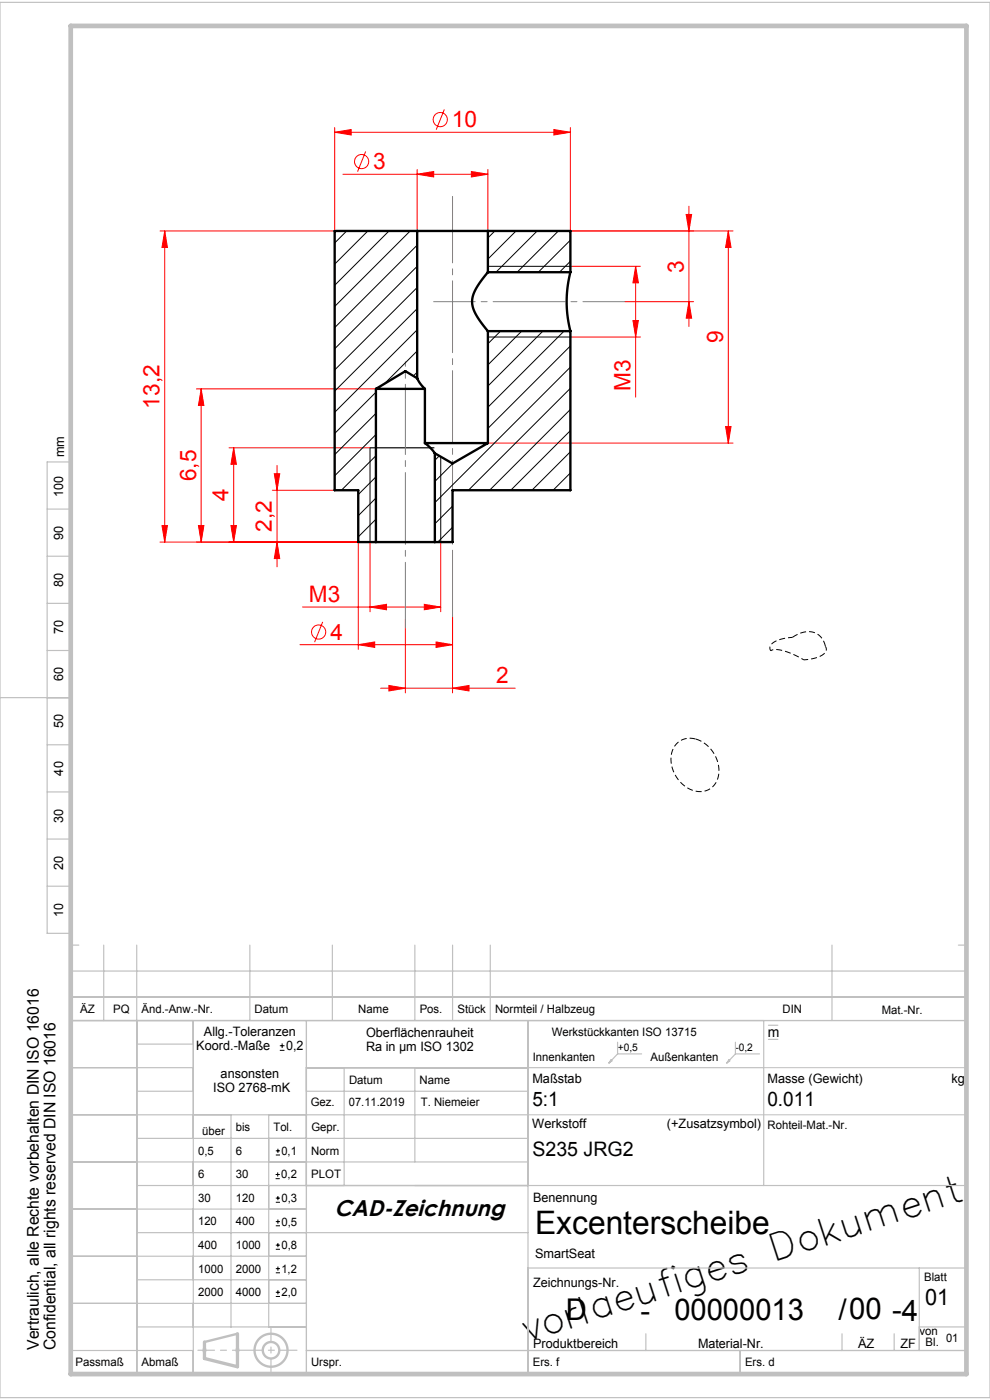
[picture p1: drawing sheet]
<svg xmlns="http://www.w3.org/2000/svg" width="210mm" height="297mm" viewBox="0 0 210 297" stroke-linecap="round" stroke-linejoin="round" font-family="sans-serif">
<g fill="none" stroke="#f00" stroke-width=".21">
<path d="M71 28.1l3.5-.6v1.1zM71 27.1v21.9h-37.1M71 28.1h50M72.7 37h30.8M77.6 32.1l-1.8 4.3M88.5 37l3.5-.6v1.1zM88.5 36v13M94.2 23.2l-1.7 4.3M100 36.4l3.5 .6-3.5 .5zM103.5 36v13M117.5 27.5l3.5 .6-3.5 .5zM121 27.1v21.9h34.5"/>
<path d="M34.9 49v66M34.9 49l.6 3.5h-1.1zM121 56.5h14.8M134.8 56.5l.6 3.5h-1.1zM134.8 56.5v27.7M145.6 45.5h1.1l-.6 3.5zM146.1 43.7v25.5M154.5 49l.6 3.5h-1.2zM154.5 49v45M121 71.5h14.8M132.5 64h14.6M134.3 68h1.1l-.6 3.5z"/>
<path d="M146.1 64l.6 3.5h-1.1zM41.7 82.5h38M42.7 82.5l.6 3.5h-1.2zM42.7 82.5v32.5M48.6 95h29.9M49.6 95l.5 3.5h-1.1zM49.6 95v20M58.8 98.7v21.5M103.5 94h52M153.9 90.5h1.2l-.6 3.5zM33.9 115h42.1v22.8M34.4 111.5h1.1l-.6 3.5z"/>
<path d="M42.1 111.5h1.2l-.6 3.5zM49 111.5h1.1l-.5 3.5zM57.8 104h13.2M58.2 100.5h1.1l-.5 3.5zM58.8 115l.5 3.5h-1.1zM78.5 115v14.8M93.5 115v14.8M63.6 136.8h32.4M64.2 128.8h29.3M68.4 131.9l-1.7 4.3M76 136.8l3.5-.6v1.1zM78.5 128.8l3.5-.6v1.2z"/>
<path d="M86 131.4v15.6M90 128.2l3.5 .6-3.5 .6zM92.5 136.2l3.5 .6-3.5 .5zM96 130.8v16.2M80.7 146h28.6M82.5 145.4l3.5 .6-3.5 .6zM96 146l3.5-.6v1.2z"/>
<circle cx="76.7" cy="34.3" r="1.5"/>
<circle cx="93.4" cy="25.4" r="1.5"/>
<circle cx="67.6" cy="134.1" r="1.5"/>
</g>
<g fill="none" stroke="#000" stroke-width=".21">
<path d="M103.5 56.5h17.5M103.5 71.5h17.5M78.5 95v20M93.5 96.9v18.1M59.4 222.8h.9M59.4 221.8h.9M59.8 221.4v.9M58.5 250h.8M58.5 249.2h.8M58.5 259.2h.9M58.5 255.1h.9M58.5 254.2h.9"/>
<path d="M58.5 245h.9M58.5 244.1h.9M58.9 248.7v.9M58.9 253.7v.9M58.9 258.7v.9M58.9 243.7v.9M58.5 265h.9M58.5 264.1h.9M58.5 260h.9M58.5 275h.9M58.5 274.2h.9M58.5 270h.9"/>
<path d="M58.5 269.1h.9M58.9 263.7v.9M58.9 273.7v.9M58.9 268.7v.9"/>
</g>
<path d="M78.5 95h13.6" fill="none" stroke="#000" stroke-width=".25"/>
<path d="M168.1 135.2a6 6 0 0 0-4.7 1.8 1.04 1.04 0 0 0 .1 1.1M170.5 140a6 6 0 0 0 4.7-1.8 1.04 1.04 0 0 0-.1-1.1" fill="none" stroke="#000" stroke-width=".21" stroke-dasharray="1.3 .6" stroke-dashoffset=".3" stroke-linecap="butt"/>
<path d="M168.1 135.2a4.5 4.5 0 0 1 6-.1l.6 .9 .4 1.1M147.6 156.8a7 7 0 0 1 4.5 8.8 4.1 4.1 0 0 1-6.3 1.6 6.9 6.9 0 0 1-3-8.5 3.9 3.9 0 0 1 4.8-1.9" fill="none" stroke="#000" stroke-width=".21" stroke-dasharray="1.3 .6" stroke-linecap="butt"/>
<path d="M170.5 140a11.9 11.9 0 0 0-6.6-2.2l-.4 .3" fill="none" stroke="#000" stroke-width=".21" stroke-dasharray="1.3 .6" stroke-dashoffset=".7" stroke-linecap="butt"/>
<path d="M112 236.5h93M162 226.5h43M42.9 286.4h1M43 286.1l.7 .7M43.4 285.9v1M43.7 286.1l-.7 .7M49.9 286.4h1M50 286.1l.7 .7M50.4 285.9v1M50.7 286.1l-.7 .7" fill="none" stroke="#c0c0c0" stroke-width=".21"/>
<g fill="none" stroke="#c0c0c0" stroke-width=".5">
<path d="M50.4 282.9l-7 1.8"/>
<circle cx="57.5" cy="286.4" r="3.5"/>
<circle cx="57.5" cy="286.4" r="1.75"/>
</g>
<path d="M96 130.8v-89.1" fill="none" stroke="#808080" stroke-width=".21" stroke-dasharray="15.2 1.3 1.3 1.3" stroke-dashoffset="1.1"/>
<path d="M92 64h40.5" fill="none" stroke="#808080" stroke-width=".21" stroke-dasharray="15.2 1.3 1.3 1.3" stroke-dashoffset="6.4"/>
<path d="M86 82.5v50.7" fill="none" stroke="#808080" stroke-width=".21" stroke-dasharray="15.2 1.3 1.3 1.3" stroke-dashoffset="1.3"/>
<path d="M86 82.5v-5.8" fill="none" stroke="#808080" stroke-width=".21" stroke-dasharray="15.2 1.3 1.3 1.3" stroke-dashoffset="14.3"/>
<path d="M57.5 291v-9.2" fill="none" stroke="#c0c0c0" stroke-width=".25" stroke-dasharray="6.3 1.3 1.3 1.3" stroke-dashoffset="3.7"/>
<path d="M42 286.4h21" fill="none" stroke="#c0c0c0" stroke-width=".25" stroke-dasharray="6.3 1.3 1.3 1.3" stroke-dashoffset="2.8"/>
<g fill="none" stroke="#c0c0c0" stroke-width=".25">
<path d="M0 .5h210v296h-210zM10 98h5v100h-5zM10 108h5M10 118h5M10 128h5M10 138h5M0 148h15M10 158h5M10 168h5M10 178h5M10 188h5M15 198.5v93h190v-85.5h-190"/>
<path d="M15 216.5h190M15 211.5h190M15 200.5h1.7M22 200.5v16M29 200.5v91M41 216.5v75M53 200.5v16M65 216.5v75M70.5 200.5v16M88 200.5v16M96 200.5v16M104 200.5v16"/>
<path d="M112 216.5v75M162 216.5v35M163 217.5h2M176.5 200.5v16M203.3 200.5h1.7M15 226.5h26M15 236.5h97M29 221.5h12M29 231.5h12M49 236.5v45M57 236.5v45M65 226.5h97"/>
<path d="M65 231.5h47M73 226.5v25M88 226.5v20M129.6 224.9l.2 .2-.6 .4zM131 221.1v2.5M131 223.6h5.1M131 223.6l-1.8 1.9M154.6 224.9l.2 .2-.6 .4zM156 223.6h5.1M156 221.1v2.5M156 223.6l-1.8 1.9M163 220.5h2"/>
<path d="M15 246.5h97M15 256.5h50M29 251.5h176M29 241.5h83M15 266.5h50M15 276.5h50M29 261.5h83M29 271.5h36M112 269h93M195 269v17.5M15 286.5h26M29 281.5h36"/>
<path d="M65 286.5h140M137 283v3.5M157 286.5v5M178.6 283v3.5M189.7 283v3.5M195 281.5h10"/>
</g>
<path d="M50.4 282.9v7l-7-1.7v-3.5" fill="none" stroke="#c0c0c0" stroke-width=".7"/>
<path d="M15 5.5h190v286h-190z" fill="none" stroke="#c0c0c0" stroke-width="1"/>
<g fill="#f00">
<path d="M100 36.4l3.5 .6-3.5 .5zM88.5 37l3.5-.6v1.1z"/>
<path d="M96 146l3.5-.6v1.2zM82.5 145.4l3.5 .6-3.5 .6z"/>
<path d="M146.1 64l.6 3.5h-1.1zM145.6 45.5h1.1l-.6 3.5z"/>
<path d="M153.9 90.5h1.2l-.6 3.5zM154.5 49l.6 3.5h-1.2zM134.3 68h1.1l-.6 3.5zM134.8 56.5l.6 3.5h-1.1zM49 111.5h1.1l-.5 3.5zM49.6 95l.5 3.5h-1.1zM42.1 111.5h1.2l-.6 3.5zM42.7 82.5l.6 3.5h-1.2z"/>
<path d="M34.9 49l.6 3.5h-1.1zM34.4 111.5h1.1l-.6 3.5zM58.2 100.5h1.1l-.5 3.5zM58.8 115l.5 3.5h-1.1z"/>
<path d="M78.5 128.8l3.5-.6v1.2zM90 128.2l3.5 .6-3.5 .6zM76 136.8l3.5-.6v1.1zM92.5 136.2l3.5 .6-3.5 .5zM71 28.1l3.5-.6v1.1zM117.5 27.5l3.5 .6-3.5 .5z"/>
</g>
<g fill="none" stroke="#000" stroke-width=".21">
<path d="M73.5 49l-2.5 2.5M78 49l-7 7M82.5 49l-11.5 11.5M87 49l-16 16M88.5 52l-17.5 17.5M88.5 56.5l-17.5 17.5M105 49l-1.5 1.5M109.5 49l-6 6M114 49l-8.8 8.7M118.4 49l-8.7 8.7M121 50.9l-6.8 6.8M121 55.4l-2.3 2.3"/>
<path d="M88.5 61l-17.5 17.5M88.5 65.5l-17.5 17.5M88.5 70l-17.5 17.5M88.5 74.5l-7 6.9M88.5 78.9l-.8 .9M106.2 70.2l-2.7 2.7M110.7 70.2l-7.2 7.2M115.2 70.2l-11.7 11.7M119.6 70.2l-16.1 16.2M121 73.4l-17.5 17.5M121 77.9l-28.8 28.7M79.7 96.7l-7.3 7.3"/>
<path d="M79.7 83.2l-8.7 8.8M79.7 87.7l-8.7 8.7M79.7 92.2l-8.7 8.7M93.2 96.7l-1 .9M96.1 98.2l-3.9 3.9M121 82.4l-21.6 21.6M121 86.9l-17.1 17.1M121 91.3l-12.7 12.7M121 95.8l-8.2 8.2M79.7 101.2l-3.7 3.7M79.7 105.7l-3.7 3.7M79.7 110.1l-3.7 3.8"/>
<path d="M79.7 114.6l-.3 .4M96 107.4l-3.8 3.7M96 111.9l-3.1 3.1M121 100.3l-3.7 3.7"/>
</g>
<g fill="none" stroke="#000" stroke-width=".5">
<path d="M88.5 49h15M88.5 49v31.2M88.5 49h-17.5v55h5v11h3.7M103.5 57.7v.1a17.6 17.6 0 0 0-3.2 5.2 6.2 6.2 0 0 0 1.6 5.2l1.6 2M103.5 49v8.7M103.5 57.7h17.5M103.5 49h17.5v8.7M121 57.7v.1a25 25 0 0 0 0 12.4M103.5 70.2v23.8M103.5 70.2h17.5M121 70.2v33.8h-25v11h-3.8M79.7 82.5h10.4"/>
<path d="M79.7 82.5v32.5M88.5 80.2l.6 1.1 1 1.2M88.5 80.2l-2.5-1.5-6.3 3.8M90.1 94h13.4M90.1 94l1.2 1 .9 1.2M90.1 82.5v11.5M92.2 96.2v18.8M103.5 94l-7.5 4.3-3.8-2.1M79.7 115h12.5"/>
</g>
<text font-size="7.8" x="112.2" y="284.6" transform="rotate(-18 112.2 284.6)">vorlaeufiges Dokument</text>
<text font-size="6.9" x="113.5" y="261.7">Excenterscheibe</text>
<g font-size="6.3">
<text x="120" y="279.9">D</text>
<text x="135.8" y="280.2">-</text>
<text x="143" y="279.9">00000013</text>
<text x="177.8" y="280">/00 -4</text>
</g>
<g font-size="4.8" fill="#f00">
<text x="95.9" y="27">10</text>
<text x="79.2" y="35.9">3</text>
<text x="145.1" y="57.8" transform="rotate(-90 145.1 57.8)">3</text>
<text x="153.4" y="72.8" transform="rotate(-90 153.4 72.8)">9</text>
<text x="133.8" y="82.9" transform="rotate(-90 133.8 82.9)">M3</text>
<text x="33.9" y="86.7" transform="rotate(-90 33.9 86.7)">13,2</text>
<text x="41.6" y="102.1" transform="rotate(-90 41.6 102.1)">6,5</text>
<text x="48.5" y="106.3" transform="rotate(-90 48.5 106.3)">4</text>
<text x="57.7" y="112.8" transform="rotate(-90 57.7 112.8)">2,2</text>
<text x="65.5" y="127.7">M3</text>
<text x="70.1" y="135.7">4</text>
<text x="105.3" y="144.9">2</text>
</g>
<g font-size="4.8">
<text x="70.9" y="257.9">CAD-Zeichnung</text>
<text x="196.2" y="276.8">01</text>
</g>
<g font-size="4.2">
<text x="112.9" y="234.7">5:1</text>
<text x="162.8" y="234.6">0.011</text>
<text x="112.9" y="245.1">S235 JRG2</text>
</g>
<g font-size="3.4">
<text x="8.3" y="286.4" transform="rotate(-90 8.3 286.4)">Vertraulich, alle Rechte vorbehalten DIN ISO 16016</text>
<text x="11.8" y="286.4" transform="rotate(-90 11.8 286.4)">Confidential, all rights reserved DIN ISO 16016</text>
</g>
<text font-size="3" x="162.9" y="220">m</text>
<g font-size="2.7">
<text x="13.6" y="97" transform="rotate(-90 13.6 97)">mm</text>
<text x="13.4" y="105.5" transform="rotate(-90 13.4 105.5)">100</text>
<text x="13.4" y="114.5" transform="rotate(-90 13.4 114.5)">90</text>
<text x="13.4" y="124.5" transform="rotate(-90 13.4 124.5)">80</text>
<text x="13.4" y="134.5" transform="rotate(-90 13.4 134.5)">70</text>
<text x="13.4" y="144.5" transform="rotate(-90 13.4 144.5)">60</text>
<text x="13.4" y="154.5" transform="rotate(-90 13.4 154.5)">50</text>
<text x="13.4" y="164.5" transform="rotate(-90 13.4 164.5)">40</text>
<text x="13.4" y="174.5" transform="rotate(-90 13.4 174.5)">30</text>
<text x="13.4" y="184.5" transform="rotate(-90 13.4 184.5)">20</text>
<text x="13.4" y="194.5" transform="rotate(-90 13.4 194.5)">10</text>
<text x="43.3" y="219.8">Allg.-Toleranzen</text>
<text x="77.7" y="219.9">Oberflächenrauheit</text>
<text x="41.6" y="222.8">Koord.-Maße</text>
<text x="60.7" y="222.8">0,2</text>
<text x="77.6" y="222.9">Ra in µm ISO 1302</text>
<text x="45.2" y="231.8">ISO 2768-mK</text>
<text x="46.8" y="228.8">ansonsten</text>
<text x="112.9" y="229.8">Maßstab</text>
<text x="162.8" y="229.8">Masse (Gewicht)</text>
<text x="201.8" y="229.7">kg</text>
<text x="112.9" y="239.4">Werkstoff</text>
<text x="141.5" y="239.4">(+Zusatzsymbol)</text>
<text x="113.1" y="255">Benennung</text>
<text x="113.5" y="266.8">SmartSeat</text>
<text x="113.1" y="272.9">Zeichnungs-Nr.</text>
<text x="113.1" y="286">Produktbereich</text>
<text x="148.1" y="285.9">Material-Nr.</text>
<text x="182" y="285.9">ÄZ</text>
<text x="191" y="285.9">ZF</text>
</g>
<g font-size="2.5">
<text x="17" y="215">ÄZ</text>
<text x="24" y="215">PQ</text>
<text x="30" y="215">Änd.-Anw.-Nr.</text>
<text x="54" y="215">Datum</text>
<text x="76" y="215">Name</text>
<text x="89" y="215">Pos.</text>
<text x="97" y="215">Stück</text>
<text x="105" y="215">Normteil / Halbzeug</text>
<text x="166" y="215">DIN</text>
<text x="187" y="215">Mat.-Nr.</text>
<text x="117" y="219.8">Werkstückkanten ISO 13715</text>
<text x="113" y="225">Innenkanten</text>
<text x="138" y="225">Außenkanten</text>
<text x="74" y="230">Datum</text>
<text x="89" y="230">Name</text>
<text x="50" y="240">bis</text>
<text x="58" y="240">Tol.</text>
<text x="65.9" y="234.7">Gez.</text>
<text x="66" y="240">Gepr.</text>
<text x="74" y="234.7">07.11.2019</text>
<text x="89.3" y="234.7">T. Niemeier</text>
<text x="162.8" y="239.4">Rohteil-Mat.-Nr.</text>
<text x="42" y="245">0,5</text>
<text x="42.9" y="240.8">über</text>
<text x="50.1" y="245">6</text>
<text x="59.7" y="245">0,1</text>
<text x="66" y="245">Norm</text>
<text x="42" y="250">6</text>
<text x="50" y="250">30</text>
<text x="59.7" y="250">0,2</text>
<text x="66" y="250">PLOT</text>
<text x="42" y="255">30</text>
<text x="50" y="255">120</text>
<text x="59.7" y="255">0,3</text>
<text x="42" y="260">120</text>
<text x="50" y="260">400</text>
<text x="59.7" y="260">0,5</text>
<text x="42.1" y="270">1000</text>
<text x="42.1" y="265">400</text>
<text x="50" y="270">2000</text>
<text x="50" y="265">1000</text>
<text x="59.7" y="265">0,8</text>
<text x="59.7" y="270">1,2</text>
<text x="42" y="275">2000</text>
<text x="50" y="275">4000</text>
<text x="59.7" y="275">2,0</text>
<text x="196" y="271.8">Blatt</text>
<text x="195" y="283.3">von</text>
<text x="196.3" y="285.6">Bl.</text>
<text x="200.7" y="284.7">01</text>
<text x="16" y="289.8">Passmaß</text>
<text x="30" y="289.8">Abmaß</text>
<text x="66" y="289.8">Urspr.</text>
<text x="113" y="289.8">Ers. f</text>
<text x="158" y="289.8">Ers. d</text>
</g>
<g font-size="2.2">
<text x="131" y="222.9">+0,5</text>
<text x="156" y="222.9">-0,2</text>
</g>
</svg>
